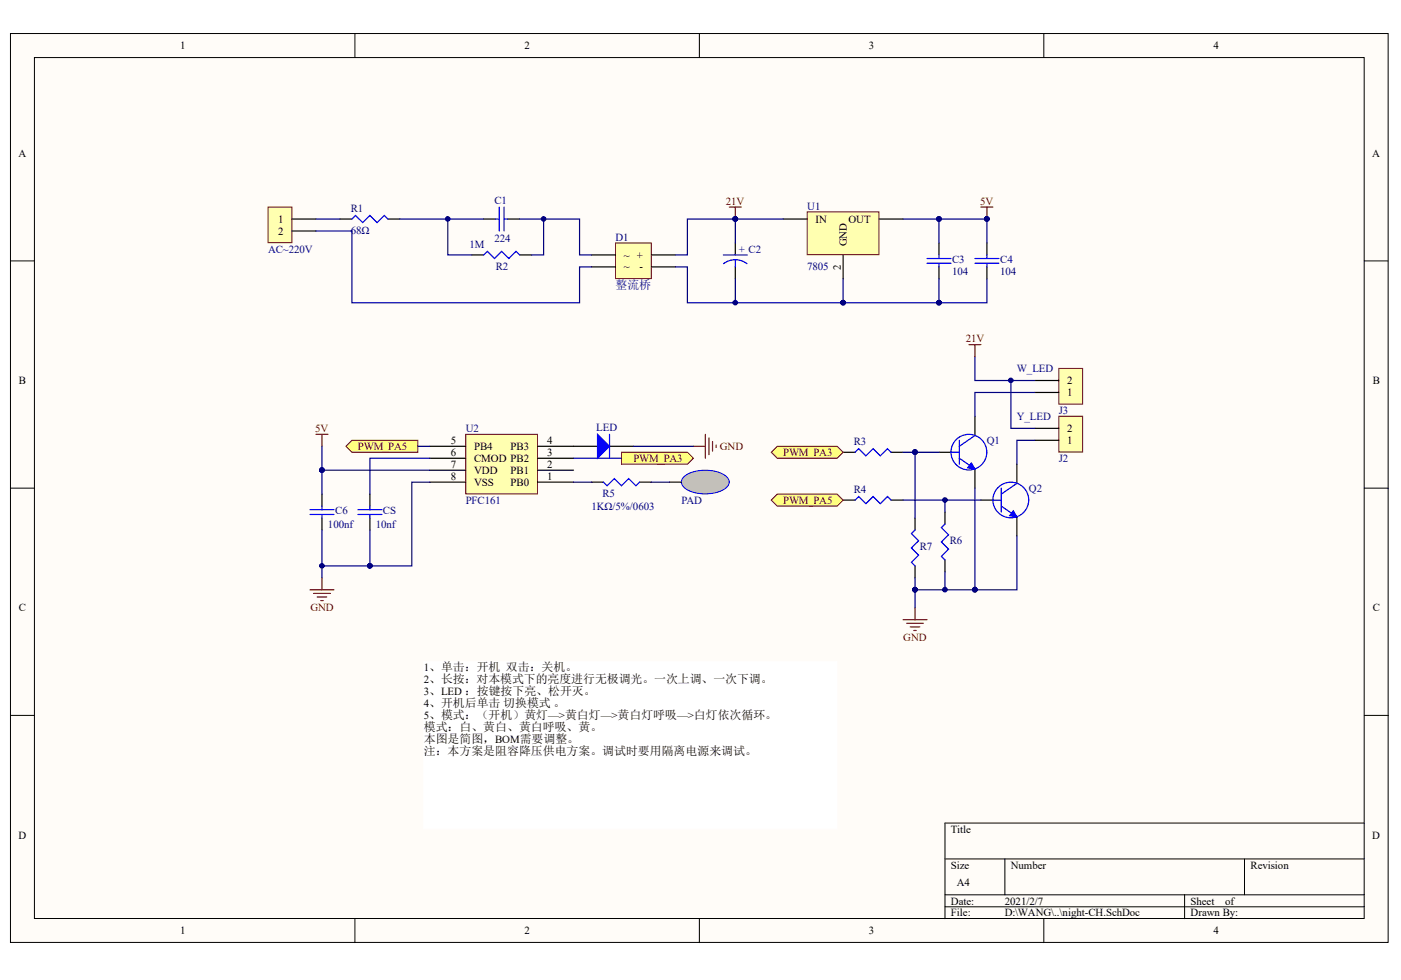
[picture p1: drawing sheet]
<svg xmlns="http://www.w3.org/2000/svg" width="289mm" height="202mm" viewBox="0 0 289 202" stroke-linecap="round" stroke-linejoin="round" font-family="sans-serif">
<g fill="#fffcf8" stroke="#000" stroke-width=".21">
<path d="M2.2 6.9h284.1v187.5h-284.1z"/>
<path d="M7.1 11.9h274.2v177.6h-274.2z"/>
</g>
<g fill="none" stroke="#000" stroke-width=".21">
<path d="M73.2 6.9v5M144.2 6.9v5M215.3 6.9v5M2.2 53.8h4.9M281.4 53.8h4.9M2.2 100.7h4.9M281.4 100.7h4.9M2.2 147.6h4.9M281.4 147.6h4.9M194.9 177.2h86.5M207.2 177.2v7.4M256.6 177.2v7.4"/>
<path d="M281.4 169.8h-86.5v19.7M73.2 189.5v4.9M144.2 189.5v4.9M194.9 184.6h86.5M194.9 187h86.5M215.3 189.5v4.9M244.3 184.6v4.9"/>
</g>
<path d="M55.3 42.7h4.9v7.4h-4.9z" fill="#ffffb0" stroke="#800000" stroke-width=".21"/>
<path d="M60.2 45.2h5M60.2 47.6h5M70.1 45.2h2.5M80 45.2h2.5M99.8 45.2h2.4M104.7 45.2h2.5M151.6 50.1v2.5M151.6 55v2.5" fill="none" stroke="#000" stroke-width=".25"/>
<path d="M72.6 45.2l.7-.8 1.5 1.5 1.5-1.5 1.5 1.5 1.4-1.5 .8 .8M102.2 45.2h.8M103 42.7v4.9M104 45.2h.7M104 42.7v4.9M149.2 52.6h4.9M151.6 53.6l1.5 .3 .9 .5M151.6 53.6l-1 .1-1.4 .7M151.6 53.6v1.4" fill="none" stroke="#00f" stroke-width=".25"/>
<path d="M65.2 45.2h4.9" fill="none" stroke="#000080" stroke-width=".25"/>
<path d="M166.5 43.7h14.8v8.8h-14.8z" fill="#ffffb0" stroke="#800000" stroke-width=".21"/>
<path d="M161.5 45.2h5M173.9 52.6v4.9M181.3 45.2h4.9" fill="none" stroke="#000" stroke-width=".25"/>
<path d="M82.5 45.2h17.3" fill="none" stroke="#000080" stroke-width=".25"/>
<path d="M126.9 50.1h7.4v7.4h-7.4z" fill="#ffffb0" stroke="#800000" stroke-width=".21"/>
<g fill="none" stroke="#000" stroke-width=".25">
<path d="M97.3 52.6h2.5M107.2 52.6h2.4M122 52.6h4.9M122 55h4.9M134.3 52.6h5M134.3 55h5M193.6 50.1v2.5M193.6 55v2.5M203.5 50.1v2.5M203.5 55v2.5M173.9 93.3h2.4M183.8 93.3h2.4"/>
<path d="M193.6 93.3h2.5M201.1 85.9v3.9M201.1 96.7v4M188.7 106.9v2.4M188.7 116.7v2.5"/>
</g>
<g fill="none" stroke="#000080" stroke-width=".25">
<path d="M65.2 47.6h7.4v14.9h46.9v-7.5h2.5M92.3 45.2v7.4h5M107.2 45.2h12.3v7.4h2.5M112.1 45.2v7.4h-2.5M139.3 55h2.5v7.5h32.1M151.6 45.2h-9.8v7.4h-2.5M151.6 45.2v4.9M151.6 57.5v5M151.6 45.2h9.9M173.9 57.5v5M186.2 45.2h7.4v4.9M193.6 57.5v5"/>
<path d="M203.5 57.5v5h-9.9M173.9 62.5h19.7"/>
</g>
<g fill="#000080" stroke="#000080" stroke-width=".21">
<circle cx="151.6" cy="45.2" r=".48"/>
<circle cx="151.6" cy="62.4" r=".48"/>
<circle cx="173.9" cy="62.4" r=".48"/>
<circle cx="193.6" cy="45.2" r=".48"/>
<circle cx="193.6" cy="62.4" r=".48"/>
<circle cx="92.3" cy="45.2" r=".48"/>
<circle cx="112.1" cy="45.2" r=".48"/>
<circle cx="203.5" cy="45.2" r=".48"/>
</g>
<g fill="none" stroke="#00f" stroke-width=".25">
<path d="M99.8 52.6l.7-.8 1.5 1.5 1.5-1.5 1.4 1.5 1.5-1.5 .8 .8M191.2 53.3h4.9M191.2 54.3h4.9M193.6 52.6v.7M193.6 54.3v.7M201.1 53.3h4.9M201.1 54.3h4.9M203.5 52.6v.7M203.5 54.3v.7M176.3 93.3l.8-.8 1.5 1.5 1.5-1.5 1.4 1.5 1.5-1.5 .8 .8M196.1 93.3h1.7M197.8 90.8v5"/>
<path d="M197.8 94.5l3.3 2.2M201.1 89.8l-3.3 2.3M188.7 109.3l-.7 .8 1.4 1.4-1.4 1.5 1.4 1.5-1.4 1.5 .7 .7"/>
<circle cx="199.8" cy="93.3" r="3.7"/>
</g>
<path d="M202.3 42.7h2.5M203.5 42.7v2.5M186.2 127.8h5M187 128.6h3.4M187.7 129.3h2M188.5 130h.5M188.7 125.4v2.4" fill="none" stroke="#800000" stroke-width=".25"/>
<path d="M200.3 95.5l.8 1.2-1.5-.2z" fill="#00f" stroke="#00f" stroke-width=".25"/>
<path d="M218.4 76h4.9v7.4h-4.9z" fill="#ffffb0" stroke="#800000" stroke-width=".21"/>
<path d="M213.4 78.5h5M213.4 81h5" fill="none" stroke="#000" stroke-width=".25"/>
<path d="M193.6 45.2h9.9v4.9M201.1 73.6v4.9h12.3M186.2 93.3h2.5M213.4 81h-12.3v4.9" fill="none" stroke="#000080" stroke-width=".25"/>
<path d="M150.4 42.7h2.5M151.6 42.7v2.5M199.8 71.1h2.5M201.1 71.1v2.5" fill="none" stroke="#800000" stroke-width=".25"/>
<g fill="#000080" stroke="#000080" stroke-width=".21">
<circle cx="151.6" cy="45.2" r=".48"/>
<circle cx="193.6" cy="45.2" r=".48"/>
<circle cx="203.5" cy="45.2" r=".48"/>
<circle cx="188.7" cy="93.3" r=".48"/>
</g>
<path d="M96 89.6h14.8v12.3h-14.8z" fill="#ffffb0" stroke="#800000" stroke-width=".21"/>
<path d="M88.6 99.5h7.4M88.6 97h7.4M88.6 94.5h7.4M88.6 92.1h7.4M110.9 99.5h7.4M110.9 97h7.4M110.9 94.5h7.4M110.9 92.1h7.4M66.4 101.9v2.5M66.4 106.9v2.4" fill="none" stroke="#000" stroke-width=".25"/>
<path d="M65.2 89.6h2.4M66.4 89.6v2.5M66.4 119.2v2.5M63.9 121.7h5M64.7 122.4h3.4M65.4 123.1h2M66.2 123.9h.4" fill="none" stroke="#800000" stroke-width=".25"/>
<path d="M63.9 105.1h5M63.9 106.1h5M66.4 104.4v.7M66.4 106.1v.8" fill="none" stroke="#00f" stroke-width=".25"/>
<path d="M66.4 109.3v9.9" fill="none" stroke="#000080" stroke-width=".25"/>
<g fill="#ffff80" stroke="#800000" stroke-width=".21">
<path d="M71.3 92.1l1.3-1.3h13.6v2.5h-13.6z" fill-rule="evenodd"/>
<path d="M128.2 93.3h13.6l1.2 1.2-1.2 1.3h-13.6z" fill-rule="evenodd"/>
</g>
<path d="M118.3 94.5h9.9" fill="none" stroke="#000080" stroke-width=".25"/>
<path d="M140.9 98.5a7.6 7.6 0 0 1 7.3-1.1 2.8 2.8 0 0 1 2.2 2 3.2 3.2 0 0 1-3 2.3 7.4 7.4 0 0 1-6.5-1.3 1.36 1.36 0 0 1 0-1.9z" fill="#c0c0c0" stroke="#00f" stroke-width=".21"/>
<g fill="none" stroke="#000" stroke-width=".25">
<path d="M118.3 92.1h4.9M122 99.5h2.5M125.7 92.1h4.9M131.9 99.5h2.4M138.1 99.5h2.4M209.7 95.8v3.9M76.3 101.9v2.5M76.3 106.9v2.4M173.9 103.2h2.4M183.8 103.2h2.4M194.9 105.6v2.5M194.9 115.5v2.5"/>
<path d="M202.3 103.2h2.5M209.7 106.6v4"/>
</g>
<g fill="none" stroke="#00f" stroke-width=".25">
<path d="M124.5 99.5l.7 .7 1.5-1.5 1.5 1.5 1.5-1.5 1.4 1.5 .8-.7M125.7 89.6v4.9M209.7 99.7l-3.2 2.2M73.8 105.1h5M73.8 106.1h5M76.3 104.4v.7M76.3 106.1v.8M176.3 103.2l.8-.8 1.5 1.5 1.5-1.5 1.4 1.5 1.5-1.5 .8 .8M194.9 108.1l-.8 .7 1.5 1.5-1.5 1.5 1.5 1.5-1.5 1.5 .8 .7M204.8 103.2h1.7M206.5 100.7v4.9M206.5 104.4l3.2 2.2"/>
<circle cx="208.5" cy="103.1" r="3.7"/>
</g>
<path d="M86.2 92.1h2.4M118.3 99.5h3.7M130.6 92.1h12.4" fill="none" stroke="#000080" stroke-width=".25"/>
<path d="M143 92.1h2.5M145.5 89.6v4.9M146.2 90.3v3.5M146.9 91.1v1.9M147.7 91.8v.5" fill="none" stroke="#800000" stroke-width=".25"/>
<g fill="#00f" stroke="#00f" stroke-width=".25">
<path d="M123.2 89.6l2.5 2.5-2.5 2.4z"/>
<path d="M209 105.4l.7 1.2-1.5-.2z"/>
</g>
<path d="M87.4 136.4h85.2v34.6h-85.2z" fill="#fff" stroke="#fff" stroke-width=".21"/>
<path d="M218.4 85.9h4.9v7.3h-4.9z" fill="#ffffb0" stroke="#800000" stroke-width=".21"/>
<path d="M213.4 90.8h5M213.4 88.4h5" fill="none" stroke="#000" stroke-width=".25"/>
<path d="M208.5 78.5v9.9h4.9M193.6 93.3h-4.9v13.6M213.4 90.8h-3.7v5M186.2 103.2h16.1M188.7 119.2v6.2M194.9 103.2v2.4M194.9 118v3.7M201.1 100.7v21M209.7 110.6v11.1h-8.6M188.7 121.7h12.4" fill="none" stroke="#000080" stroke-width=".25"/>
<g fill="#000080" stroke="#000080" stroke-width=".21">
<circle cx="188.7" cy="93.3" r=".48"/>
<circle cx="188.7" cy="121.6" r=".48"/>
<circle cx="208.5" cy="78.5" r=".48"/>
<circle cx="194.9" cy="103.1" r=".48"/>
<circle cx="201" cy="121.6" r=".48"/>
<circle cx="194.9" cy="121.6" r=".48"/>
</g>
<g fill="#ffff80" stroke="#800000" stroke-width=".21">
<path d="M159.1 103.2l1.2-1.3h12.3l1.3 1.3-1.3 1.2h-12.3z" fill-rule="evenodd"/>
<path d="M159.1 93.3l1.2-1.2h12.3l1.3 1.2-1.3 1.2h-12.3z" fill-rule="evenodd"/>
</g>
<path d="M66.4 92.1v9.8M66.4 97h22.2M88.6 94.5h-12.3v7.4M88.6 99.5h-3.7v17.2h-8.6M134.3 99.5h3.8M66.4 116.7h9.9M76.3 109.3v7.4" fill="none" stroke="#000080" stroke-width=".25"/>
<g fill="#000080" stroke="#000080" stroke-width=".21">
<circle cx="66.4" cy="97" r=".48"/>
<circle cx="76.3" cy="116.7" r=".48"/>
<circle cx="66.4" cy="116.7" r=".48"/>
</g>
<text font-size="2.5" fill="#000080" x="126.9" y="59.5">整流桥</text>
<g font-size="2.5">
<text x="87.4" y="150.8">模式：白、黄白、黄白呼吸、黄。</text>
<text x="87.4" y="153.2">本图是简图，BOM需要调整。</text>
<text x="87.4" y="155.7">注：本方案是阻容降压供电方案。调试时要用隔离电源来调试。</text>
</g>
<g font-size="2.2">
<text x="37.1" y="10.1">1</text>
<text x="108.1" y="10.1">2</text>
<text x="179.2" y="10.1">3</text>
<text x="250.2" y="10.1">4</text>
<text x="3.8" y="32.4">A</text>
<text x="283" y="32.4">A</text>
<text x="57.4" y="45.9">1</text>
<text x="168.2" y="45.9">IN</text>
<text x="175" y="45.9">OUT</text>
<text x="57.4" y="48.4">2</text>
<text x="128.7" y="53.3">~ +</text>
<text x="174.6" y="50.8" transform="rotate(-90 174.6 50.8)">GND</text>
<text x="128.7" y="55.8">~</text>
<text x="131.9" y="55.8">-</text>
<text x="173.4" y="55.7" transform="rotate(-90 173.4 55.7)">2</text>
<text x="3.9" y="79.2">B</text>
<text x="220.1" y="81.7">1</text>
<text x="220.1" y="79.2">2</text>
<text x="283.1" y="79.2">B</text>
<text x="220.1" y="89.1">2</text>
<text x="93" y="91.6">5</text>
<text x="93" y="94">6</text>
<text x="97.8" y="92.8">PB4</text>
<text x="97.8" y="95.3">CMOD PB2</text>
<text x="105.3" y="92.8">PB3</text>
<text x="112.8" y="94">3</text>
<text x="112.8" y="91.6">4</text>
<text x="220.1" y="91.6">1</text>
<text x="93" y="96.5">7</text>
<text x="93" y="99">8</text>
<text x="97.8" y="97.7">VDD</text>
<text x="97.8" y="100.2">VSS</text>
<text x="105.3" y="100.2">PB0</text>
<text x="105.3" y="97.7">PB1</text>
<text x="112.8" y="99">1</text>
<text x="112.8" y="96.5">2</text>
<text x="3.9" y="126.1">C</text>
<text x="283.1" y="126.1">C</text>
<text x="87.4" y="138.4">1、单击：开机 双击：关机。</text>
<text x="87.4" y="140.9">2、长按：对本模式下的亮度进行无极调光。一次上调、一次下调。</text>
<text x="87.4" y="143.4">3、LED ：按键按下亮、松开灭。</text>
<text x="87.4" y="145.8">4、开机后单击 切换模式 。</text>
<text x="87.4" y="148.3">5、模式：（开机）黄灯—&gt;黄白灯—&gt;黄白灯呼吸—&gt;白灯依次循环。</text>
<text x="3.8" y="173">D</text>
<text x="196.1" y="171.8">Title</text>
<text x="283" y="173">D</text>
<text x="196.1" y="179.2">Size</text>
<text x="208.5" y="179.2">Number</text>
<text x="257.9" y="179.2">Revision</text>
<text x="197.3" y="182.9">A4</text>
<text x="196.1" y="186.6">Date:</text>
<text x="196.1" y="189">File:</text>
<text x="207.2" y="186.6">2021/2/7</text>
<text x="207.2" y="189">D:\WANG\..\night-CH.SchDoc</text>
<text x="245.5" y="186.6">Sheet</text>
<text x="245.5" y="189">Drawn By:</text>
<text x="252.7" y="186.6">of</text>
<text x="37.1" y="192.7">1</text>
<text x="108.1" y="192.7">2</text>
<text x="179.2" y="192.7">3</text>
<text x="250.2" y="192.7">4</text>
</g>
<g font-size="2.2" fill="#000080">
<text x="102" y="42">C1</text>
<text x="72.3" y="43.7">R1</text>
<text x="166.5" y="43.2">U1</text>
<text x="55.3" y="52.1">AC~220V</text>
<text x="72.3" y="48.2">68Ω</text>
<text x="96.8" y="51.1">1M</text>
<text x="102" y="49.9">224</text>
<text x="126.9" y="49.7">D1</text>
<text x="152.4" y="52.1">+ C2</text>
<text x="102.2" y="55.8">R2</text>
<text x="166.5" y="55.8">7805</text>
<text x="196.4" y="56.8">104</text>
<text x="196.4" y="54.3">C3</text>
<text x="206.3" y="56.8">104</text>
<text x="206.3" y="54.3">C4</text>
<text x="209.7" y="76.8">W_LED</text>
<text x="96" y="89.1">U2</text>
<text x="123" y="88.9">LED</text>
<text x="209.7" y="86.6">Y_LED</text>
<text x="218.4" y="85.4">J3</text>
<text x="176.1" y="91.8">R3</text>
<text x="203.5" y="91.6">Q1</text>
<text x="218.4" y="95.3">J2</text>
<text x="176.1" y="101.7">R4</text>
<text x="212.2" y="101.4">Q2</text>
<text x="69.1" y="106.1">C6</text>
<text x="79" y="106.1">CS</text>
<text x="96" y="103.9">PFC161</text>
<text x="122" y="105.1">1KΩ/5%/0603</text>
<text x="124.2" y="102.4">R5</text>
<text x="140.5" y="103.9">PAD</text>
<text x="67.6" y="108.8">100nf</text>
<text x="77.5" y="108.8">10nf</text>
<text x="189.7" y="113.5">R7</text>
<text x="195.9" y="112.3">R6</text>
</g>
<g font-size="2.2" fill="#800000">
<text x="149.7" y="42.3">21V</text>
<text x="202.2" y="42.3">5V</text>
<text x="199.2" y="70.6">21V</text>
<text x="65" y="89.1">5V</text>
<text x="73.8" y="92.8">PWM_PA5</text>
<text x="130.6" y="95.3">PWM_PA3</text>
<text x="148.4" y="92.8">GND</text>
<text x="161.5" y="94">PWM_PA3</text>
<text x="161.5" y="103.9">PWM_PA5</text>
<text x="64" y="126.1">GND</text>
<text x="186.3" y="132.3">GND</text>
</g>
</svg>
